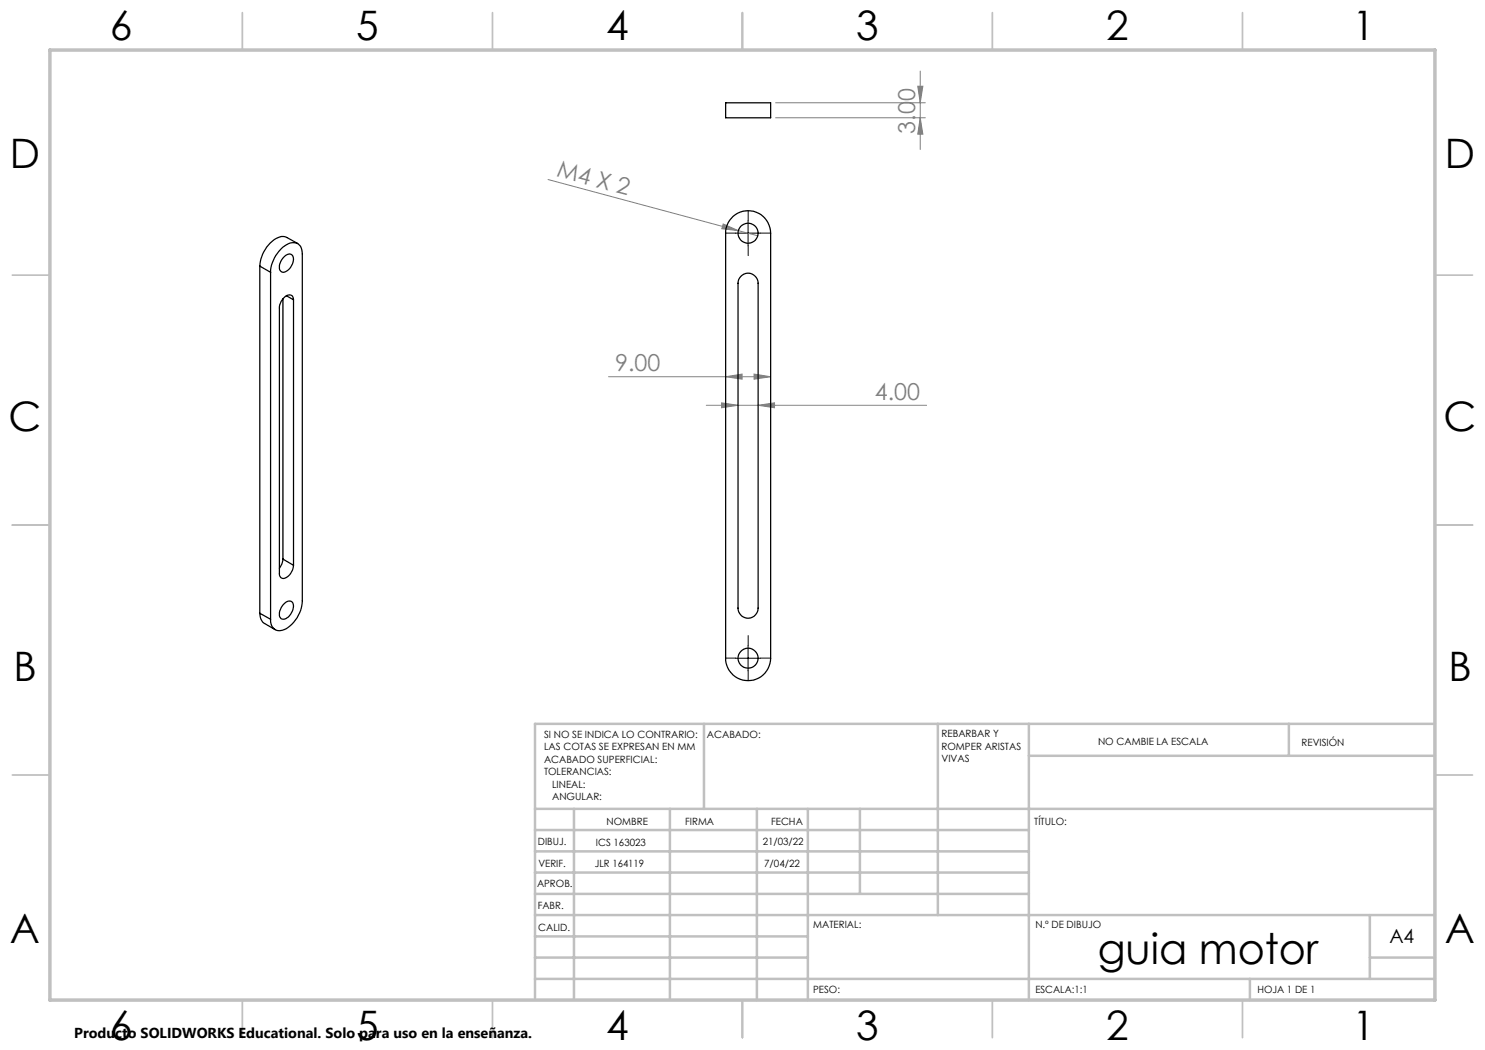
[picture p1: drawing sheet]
<svg xmlns="http://www.w3.org/2000/svg" width="297mm" height="210mm" viewBox="0 0 297 210" stroke-linecap="round" stroke-linejoin="round" font-family="sans-serif">
<g fill="none" stroke="#808080" stroke-width=".2">
<path d="M183.6 17.2h1l-.6 3.4zM184 14.2v15.7M109.6 35.9l38.1 10.2M155.1 23.6h30M155.1 20.6h30M184 23.6l.6 3.2h-1zM144.6 44.8l3.1 1.3-3.3-.4zM147.7 46.1l3.9 1.1M121.7 75.3h32.4M145.1 75.3l3.3-.5v1zM150.8 74.8l3.3 .5-3.3 .5zM141.3 81.1h44"/>
<path d="M144.3 80.6l3.3 .5-3.3 .5zM151.6 81.1l3.3-.5v1z"/>
</g>
<path d="M147.1 46.6h-2M149.6 44.1v-2M149.6 49.1v2M152.1 46.6h2M147.1 131.6h-2M149.6 129.1v-2M149.6 134.1v2M152.1 131.6h2" fill="none" stroke="#000" stroke-width=".2" stroke-dasharray="15.2 1.3 1.3 1.3"/>
<path d="M147.1 46.6h5M149.6 44.1v5M147.1 131.6h5M149.6 129.1v5.1" fill="none" stroke="#000" stroke-width=".2"/>
<g fill="none" stroke="#c0c0c0" stroke-width=".35">
<path d="M48.5 2.5v7.5M98.5 2.5v7.5M148.5 2.5v7.5M198.5 2.5v7.5M248.5 2.5v7.5M2.5 55h7.5M287 55h7.5M2.5 105h7.5M287 105h7.5M2.5 155h7.5M287 155h7.5M48.5 200v7.5"/>
<path d="M98.5 200v7.5M148.5 200v7.5M198.5 200v7.5M248.5 200v7.5"/>
</g>
<g fill="none" stroke="#c0c0c0" stroke-width=".5">
<path d="M140.8 144.8v17M187.6 144.8v38.2M205.8 144.8v55.2M205.8 151.2h81.2M257.8 144.8v6.4M287 144.8h-180v55.2M107 161.8h180M107 178.8h98.8M107 174.5h98.8M107 170.3h98.8M107 166h98.8M114.8 161.8v38.2"/>
<path d="M134 161.8v38.2M151.4 161.8v38.2M161.6 161.8v38.2M172 161.8v17M107 195.8h180M107 191.5h54.6M107 187.3h54.6M107 183h180M250 195.8v4.2M274 191.5h13M274 183v12.8"/>
</g>
<path d="M10 10h277v190h-277z" fill="none" stroke="#c0c0c0" stroke-width=".7"/>
<g fill="#808080">
<path d="M144.6 44.8l3.1 1.3-3.3-.4z"/>
<path d="M150.8 74.8l3.3 .5-3.3 .5zM145.1 75.3l3.3-.5v1z"/>
<path d="M184 23.6l.6 3.2h-1zM183.6 17.2h1l-.6 3.4z"/>
<path d="M144.3 80.6l3.3 .5-3.3 .5zM151.6 81.1l3.3-.5v1z"/>
</g>
<g fill="none" stroke="#000" stroke-width=".25">
<path d="M145.1 20.6h9v3h-9zM52 53.2l2.1 1.3M52 53.2v69.5M54.1 54.5a6.5 6.5 0 0 1 4.3-6 1.89 1.89 0 0 1 2.1 2.3v69.4a6.6 6.6 0 0 1-4 5.8 1.85 1.85 0 0 1-2.4-2.1M54.1 54.5v69.4M56.6 59.8v52M56.7 51.5a1.12 1.12 0 0 1 1.9-.2 2.76 2.76 0 0 1-1.9 3.2 1.1 1.1 0 0 1-.7-1.7zM57.3 59.2l1.4 .8M58.7 60a.96 .96 0 0 0-.7-1 .96 .96 0 0 0-1.1 .4l-.7 .9-.3 1v53.4a.87 .87 0 0 0 .5 .9 .87 .87 0 0 0 1-.2 3.3 3.3 0 0 0 1.3-2.3M58.7 60v53.1M59.5 48.7l-2.1-1.2a2.94 2.94 0 0 0-3.4 1.1 7 7 0 0 0-2 4.6M146.6 43.3a4.5 4.5 0 0 1 4.9-.8 4.5 4.5 0 0 1 2.6 4.1v85a4.5 4.5 0 0 1-4.5 4.5 4.5 4.5 0 0 1-4.5-4.5v-85.5l.5-1.6z"/>
<path d="M148.1 55.3a2 2 0 0 1 2.2-.5 2 2 0 0 1 1.3 1.8v65a2.01 2.01 0 0 1-2 2 2.01 2.01 0 0 1-2-2v-65l.1-.7zM56.6 111.8l-.2 1-.5 .9M56.6 111.8l2.1 1.3M52 122.7l.2 1.1 .3 .6 2.5 1.5M52 122.7l2.1 1.2M56.7 120.9a1.12 1.12 0 0 1 1.9-.2 2.76 2.76 0 0 1-1.9 3.2l-.3-.1a1.3 1.3 0 0 1-.3-1.9z"/>
<circle cx="149.6" cy="46.7" r="2"/>
<circle cx="149.6" cy="131.6" r="2"/>
</g>
<text font-size="8.5" x="219.6" y="192.7">guia motor</text>
<g font-size="8.1">
<text x="22" y="8">6</text>
<text x="71.2" y="8">5</text>
<text x="121.2" y="8">4</text>
<text x="171.3" y="8">3</text>
<text x="221.3" y="8">2</text>
<text x="270.5" y="8">1</text>
<text x="2" y="33.6">D</text>
<text x="289" y="33.6">D</text>
<text x="1.7" y="86.1">C</text>
<text x="288.7" y="86.1">C</text>
<text x="2.7" y="136.1">B</text>
<text x="289.7" y="136.1">B</text>
<text x="2" y="188.6">A</text>
<text x="289" y="188.6">A</text>
<text x="22" y="208">6</text>
<text x="71.2" y="208">5</text>
<text x="121.2" y="208">4</text>
<text x="171.3" y="208">3</text>
<text x="221.3" y="208">2</text>
<text x="270.5" y="208">1</text>
</g>
<g font-size="4.7" fill="#808080">
<text x="183.1" y="26.7" transform="rotate(-90 183.1 26.7)">3.00</text>
<text x="111.1" y="35.3" transform="rotate(15 111.1 35.3)">M4 X 2</text>
<text x="123" y="74.3">9.00</text>
<text x="175" y="80">4.00</text>
</g>
<text font-size="3.9" x="277.9" y="188.5">A4</text>
<text font-size="2.9" x="14.9" y="207.6">Producto SOLIDWORKS Educational. Solo para uso en la enseñanza.</text>
<g font-size="2">
<text x="108.8" y="147.6">SI NO SE INDICA LO CONTRARIO:</text>
<text x="141.4" y="147.6">ACABADO:</text>
<text x="188.3" y="147.5">REBARBAR Y</text>
<text x="188.3" y="150">ROMPER ARISTAS</text>
<text x="219.6" y="149">NO CAMBIE LA ESCALA</text>
<text x="260.3" y="149.2">REVISIÓN</text>
<text x="108.8" y="150.1">LAS COTAS SE EXPRESAN EN MM</text>
<text x="108.8" y="152.6">ACABADO SUPERFICIAL:</text>
<text x="108.8" y="155.1">TOLERANCIAS:</text>
<text x="188.3" y="152.5">VIVAS</text>
<text x="110.4" y="157.6">LINEAL:</text>
<text x="110.4" y="160.1">ANGULAR:</text>
<text x="121.3" y="165">NOMBRE</text>
<text x="137" y="164.9">FIRMA</text>
<text x="154.2" y="164.9">FECHA</text>
<text x="206.9" y="164.9">TÍTULO:</text>
<text x="107.6" y="169.1">DIBUJ.</text>
<text x="107.7" y="173.3">VERIF.</text>
<text x="119" y="173.3">JLR 164119</text>
<text x="119.2" y="169.1">ICS 163023</text>
<text x="152.6" y="168.9">21/03/22</text>
<text x="152.8" y="173.3">7/04/22</text>
<text x="107.4" y="177.4">APROB.</text>
<text x="107.5" y="181.8">FABR.</text>
<text x="162.6" y="185.5">MATERIAL:</text>
<text x="207.1" y="185.5">N.º DE DIBUJO</text>
<text x="107.7" y="186.1">CALID.</text>
<text x="162.6" y="198.5">PESO:</text>
<text x="207.1" y="198.6">ESCALA:1:1</text>
<text x="251.5" y="198.6">HOJA 1 DE 1</text>
</g>
</svg>
